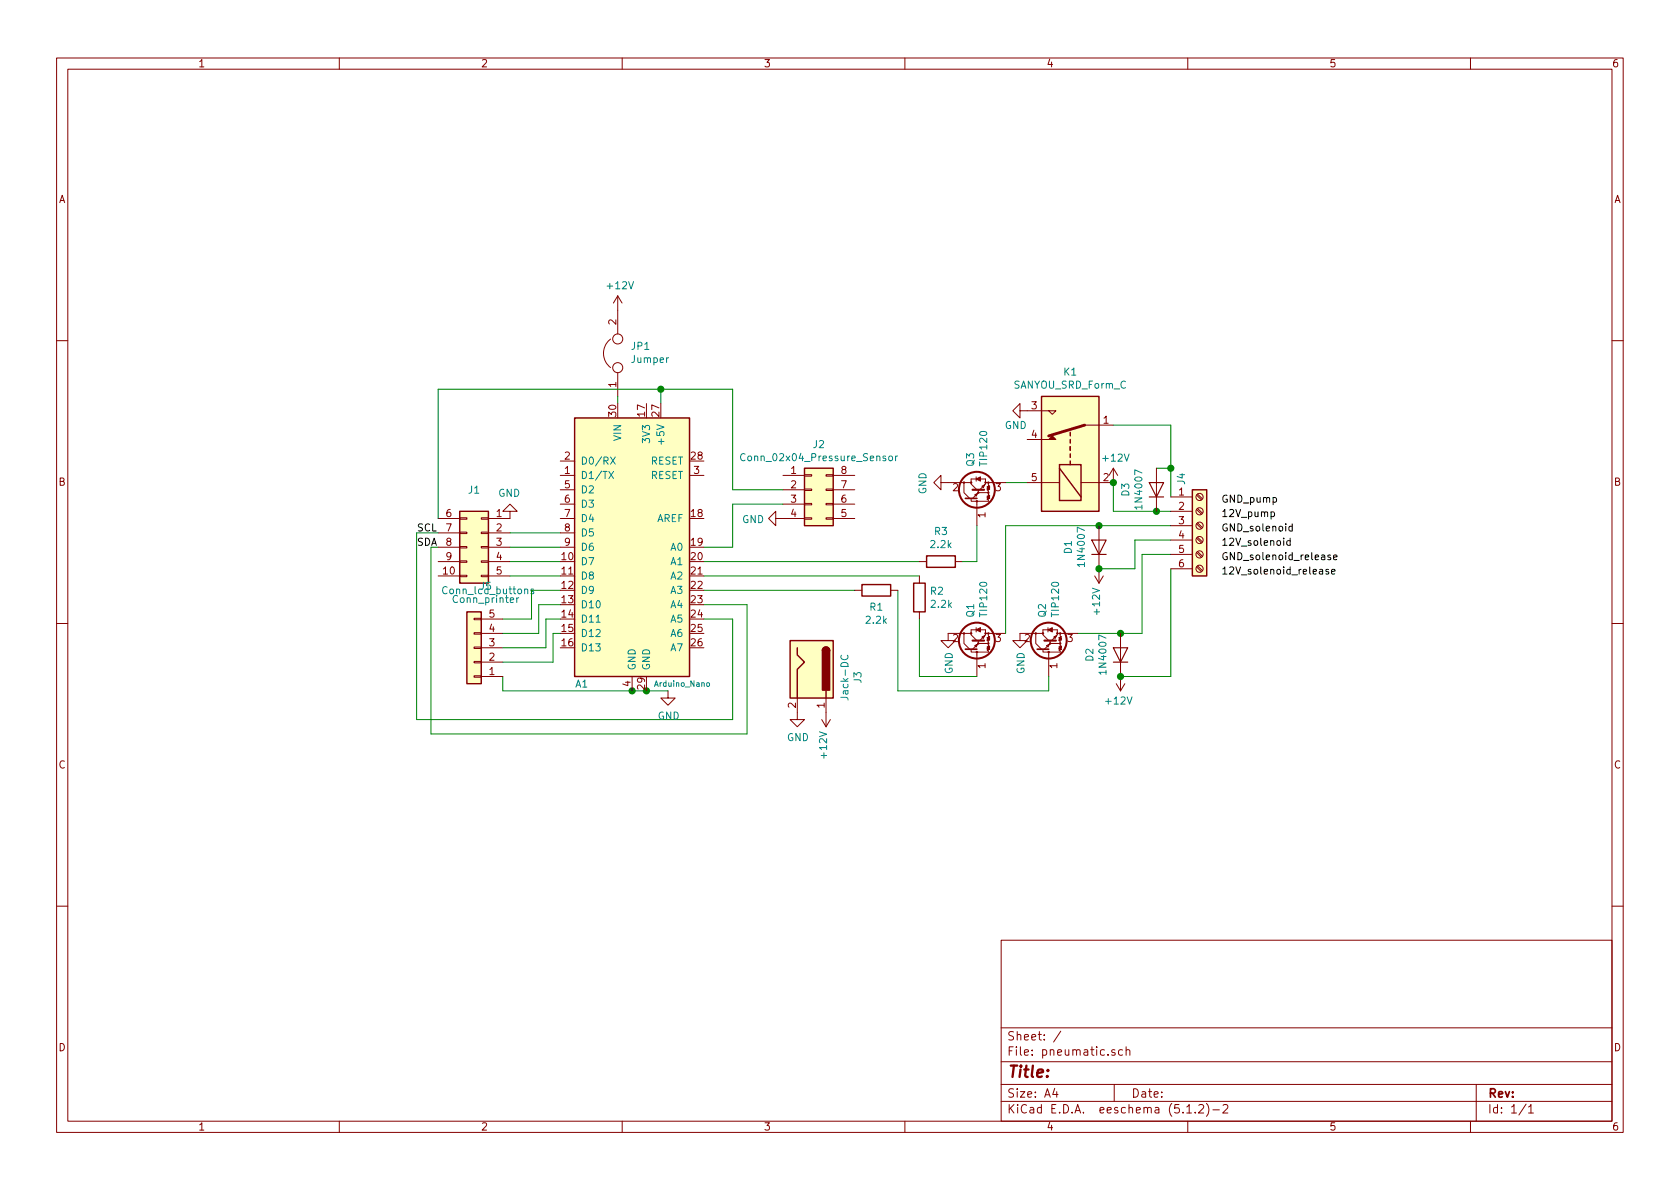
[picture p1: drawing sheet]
EESchema Schematic File Version 4
LIBS:pneumatic-cache
EELAYER 29 0
EELAYER END
$Descr A4 11693 8268
encoding utf-8
Sheet 1 1
Title ""
Date ""
Rev ""
Comp ""
Comment1 ""
Comment2 ""
Comment3 ""
Comment4 ""
$EndDescr
$Comp
L Device:Jumper JP1
U 1 1
P 4300 2450
F 0 "JP1" V 4346 2362 50  0000 R CNN
F 1 "Jumper" V 4255 2362 50  0000 R CNN
F 2 "Jumper:SolderJumper-2_P1.3mm_Bridged2Bar_Pad1.0x1.5mm" H 4300 2450 50  0001 C CNN
F 3 "~" H 4300 2450 50  0001 C CNN
	1    4300 2450
	0    -1   -1   0   
$EndComp
$Comp
L Connector_Generic:Conn_02x04_Counter_Clockwise J2
U 1 1
P 5650 3400
F 0 "J2" H 5700 3717 50  0000 C CNN
F 1 "Conn_02x04_Pressure_Sensor" H 5700 3626 50  0000 C CNN
F 2 "pneumatic:pressure_sensor" H 5650 3400 50  0001 C CNN
F 3 "~" H 5650 3400 50  0001 C CNN
	1    5650 3400
	1    0    0    -1  
$EndComp
Wire Wire Line
	5100 3400 5450 3400
Wire Wire Line
	5100 3500 5450 3500
Wire Wire Line
	5100 3500 5100 3800
Wire Wire Line
	5100 3800 4900 3800
Wire Wire Line
	8150 4700 8150 3950
Wire Wire Line
	7650 3650 8150 3650
Connection ~ 7650 3650
Wire Wire Line
	7000 3650 7650 3650
Wire Wire Line
	7900 3750 8150 3750
Wire Wire Line
	7900 3950 7900 3750
Wire Wire Line
	7650 3950 7900 3950
Wire Wire Line
	7950 4400 7950 3850
Wire Wire Line
	7800 4400 7950 4400
Connection ~ 7800 4400
Wire Wire Line
	7950 3850 8150 3850
Wire Wire Line
	7500 4400 7800 4400
$Comp
L Diode:1N4007 D2
U 1 1
P 7800 4550
F 0 "D2" H 7800 4766 50  0000 C CNN
F 1 "1N4007" H 7800 4675 50  0000 C CNN
F 2 "Diode_THT:D_DO-41_SOD81_P7.62mm_Horizontal" H 7800 4375 50  0001 C CNN
F 3 "http://www.vishay.com/docs/88503/1n4001.pdf" H 7800 4550 50  0001 C CNN
	1    7800 4550
	0    -1   -1   0   
$EndComp
$Comp
L Diode:1N4007 D1
U 1 1
P 7650 3800
F 0 "D1" H 7650 4016 50  0000 C CNN
F 1 "1N4007" H 7650 3925 50  0000 C CNN
F 2 "Diode_THT:D_DO-41_SOD81_P7.62mm_Horizontal" H 7650 3625 50  0001 C CNN
F 3 "http://www.vishay.com/docs/88503/1n4001.pdf" H 7650 3800 50  0001 C CNN
	1    7650 3800
	0    -1   -1   0   
$EndComp
$Comp
L Transistor_BJT:TIP120 Q1
U 1 1
P 6800 4500
F 0 "Q1" H 7007 4546 50  0000 L CNN
F 1 "TIP120" H 7007 4455 50  0000 L CNN
F 2 "Package_TO_SOT_THT:TO-220-3_Vertical" H 7000 4425 50  0001 L CIN
F 3 "http://www.fairchildsemi.com/ds/TI/TIP120.pdf" H 6800 4500 50  0001 L CNN
	1    6800 4500
	0    -1   -1   0   
$EndComp
$Comp
L power:GND #PWR09
U 1 1
P 7100 4400
F 0 "#PWR09" H 7100 4150 50  0001 C CNN
F 1 "GND" V 7105 4272 50  0000 R CNN
F 2 "" H 7100 4400 50  0001 C CNN
F 3 "" H 7100 4400 50  0001 C CNN
	1    7100 4400
	1    0    0    -1  
$EndComp
Wire Wire Line
	8150 3250 8150 3450
Connection ~ 8150 3250
Wire Wire Line
	8050 3250 8150 3250
Wire Wire Line
	8050 3550 7750 3550
Connection ~ 8050 3550
Wire Wire Line
	8150 3550 8050 3550
$Comp
L Diode:1N4007 D3
U 1 1
P 8050 3400
F 0 "D3" H 8050 3616 50  0000 C CNN
F 1 "1N4007" H 8050 3525 50  0000 C CNN
F 2 "Diode_THT:D_DO-41_SOD81_P7.62mm_Horizontal" H 8050 3225 50  0001 C CNN
F 3 "http://www.vishay.com/docs/88503/1n4001.pdf" H 8050 3400 50  0001 C CNN
	1    8050 3400
	0    -1   -1   0   
$EndComp
$Comp
L power:GND #PWR07
U 1 1
P 6600 3350
F 0 "#PWR07" H 6600 3100 50  0001 C CNN
F 1 "GND" H 6605 3177 50  0000 C CNN
F 2 "" H 6600 3350 50  0001 C CNN
F 3 "" H 6600 3350 50  0001 C CNN
	1    6600 3350
	0    1    1    0   
$EndComp
Wire Wire Line
	7000 3350 7150 3350
$Comp
L Connector:Screw_Terminal_01x06 J4
U 1 1
P 8350 3650
F 0 "J4" V 8222 3930 50  0000 L CNN
F 1 "Screw_Terminal_01x06" V 8313 4031 50  0001 C BNN
F 2 "TerminalBlock_4Ucon:TerminalBlock_4Ucon_1x06_P3.50mm_Horizontal" H 8350 3650 50  0001 C CNN
F 3 "~" H 8350 3650 50  0001 C CNN
	1    8350 3650
	1    0    0    -1  
$EndComp
Wire Wire Line
	8150 2950 8150 3250
Wire Wire Line
	7000 4400 7000 3650
$Comp
L Transistor_BJT:TIP120 Q3
U 1 1
P 6800 3450
F 0 "Q3" H 7007 3496 50  0000 L CNN
F 1 "TIP120" H 7007 3405 50  0000 L CNN
F 2 "Package_TO_SOT_THT:TO-220-3_Vertical" H 7000 3375 50  0001 L CIN
F 3 "http://www.fairchildsemi.com/ds/TI/TIP120.pdf" H 6800 3450 50  0001 L CNN
	1    6800 3450
	0    -1   -1   0   
$EndComp
$Comp
L Transistor_BJT:TIP120 Q2
U 1 1
P 7300 4500
F 0 "Q2" H 7507 4546 50  0000 L CNN
F 1 "TIP120" H 7507 4455 50  0000 L CNN
F 2 "Package_TO_SOT_THT:TO-220-3_Vertical" H 7500 4425 50  0001 L CIN
F 3 "http://www.fairchildsemi.com/ds/TI/TIP120.pdf" H 7300 4500 50  0001 L CNN
	1    7300 4500
	0    -1   -1   0   
$EndComp
Wire Wire Line
	4900 3900 6400 3900
Wire Wire Line
	6800 3900 6800 3650
Wire Wire Line
	4900 4000 6400 4000
Wire Wire Line
	6400 4700 6800 4700
Wire Wire Line
	4900 4100 5950 4100
Wire Wire Line
	6250 4100 6250 4800
Wire Wire Line
	6250 4800 7300 4800
Wire Wire Line
	7300 4800 7300 4700
$Comp
L Connector_Generic:Conn_02x05_Top_Bottom J1
U 1 1
P 3350 3800
F 0 "J1" H 3400 4200 50  0000 C CNN
F 1 "Conn_lcd_buttons" H 3300 3500 50  0000 C CNN
F 2 "Connector_IDC:IDC-Header_2x05_P2.54mm_Vertical" H 3350 3800 50  0001 C CNN
F 3 "~" H 3350 3800 50  0001 C CNN
	1    3350 3800
	-1   0    0    -1  
$EndComp
Wire Wire Line
	4600 2800 4600 2700
Connection ~ 4600 2700
Wire Wire Line
	4600 2700 5100 2700
Wire Wire Line
	5100 2700 5100 3400
Wire Wire Line
	3550 3700 3900 3700
Wire Wire Line
	3550 3800 3900 3800
Wire Wire Line
	3550 3900 3900 3900
Wire Wire Line
	3550 4000 3900 4000
$Comp
L power:GND #PWR01
U 1 1
P 3550 3600
F 0 "#PWR01" H 3550 3350 50  0001 C CNN
F 1 "GND" H 3555 3427 50  0000 C CNN
F 2 "" H 3550 3600 50  0001 C CNN
F 3 "" H 3550 3600 50  0001 C CNN
	1    3550 3600
	-1   0    0    1   
$EndComp
Wire Wire Line
	3050 3600 3050 2700
Wire Wire Line
	4900 4300 5100 4300
Wire Wire Line
	5100 4300 5100 5000
Wire Wire Line
	5100 5000 2900 5000
Wire Wire Line
	2900 5000 2900 3700
Wire Wire Line
	2900 3700 3050 3700
Wire Wire Line
	3050 3800 3000 3800
Wire Wire Line
	3000 3800 3000 5100
Wire Wire Line
	3000 5100 5200 5100
Wire Wire Line
	5200 5100 5200 4200
Wire Wire Line
	5200 4200 4900 4200
Text Label 2900 3700 0    50   ~ 0
SCL
Text Label 2900 3800 0    50   ~ 0
SDA
$Comp
L Device:R R3
U 1 1
P 6550 3900
F 0 "R3" V 6757 3900 50  0000 C CNN
F 1 "2.2k" V 6666 3900 50  0000 C CNN
F 2 "Resistor_THT:R_Axial_DIN0207_L6.3mm_D2.5mm_P7.62mm_Horizontal" V 6480 3900 50  0001 C CNN
F 3 "~" H 6550 3900 50  0001 C CNN
	1    6550 3900
	0    -1   -1   0   
$EndComp
Wire Wire Line
	6700 3900 6800 3900
$Comp
L Device:R R2
U 1 1
P 6400 4150
F 0 "R2" H 6470 4196 50  0000 L CNN
F 1 "2.2k" H 6470 4105 50  0000 L CNN
F 2 "Resistor_THT:R_Axial_DIN0207_L6.3mm_D2.5mm_P7.62mm_Horizontal" V 6330 4150 50  0001 C CNN
F 3 "~" H 6400 4150 50  0001 C CNN
	1    6400 4150
	1    0    0    -1  
$EndComp
Wire Wire Line
	6400 4300 6400 4700
$Comp
L Device:R R1
U 1 1
P 6100 4100
F 0 "R1" V 6215 4100 50  0000 C CNN
F 1 "2.2k" V 6306 4100 50  0000 C CNN
F 2 "Resistor_THT:R_Axial_DIN0207_L6.3mm_D2.5mm_P7.62mm_Horizontal" V 6030 4100 50  0001 C CNN
F 3 "~" H 6100 4100 50  0001 C CNN
	1    6100 4100
	0    1    1    0   
$EndComp
Text Label 8500 3600 0    50   ~ 0
12V_pump
Text Label 8500 3500 0    50   ~ 0
GND_pump
Text Label 8500 3800 0    50   ~ 0
12V_solenoid
Text Label 8500 3700 0    50   ~ 0
GND_solenoid
$Comp
L Connector:Jack-DC J3
U 1 1
P 5650 4650
F 0 "J3" H 5707 4975 50  0000 C CNN
F 1 "Jack-DC" H 5707 4884 50  0000 C CNN
F 2 "Connector_BarrelJack:BarrelJack_Horizontal" H 5700 4610 50  0001 C CNN
F 3 "~" H 5700 4610 50  0001 C CNN
	1    5650 4650
	0    1    1    0   
$EndComp
$Comp
L power:+12V #PWR0101
U 1 1
P 5750 4950
F 0 "#PWR0101" H 5750 4800 50  0001 C CNN
F 1 "+12V" V 5765 5078 50  0000 L CNN
F 2 "" H 5750 4950 50  0001 C CNN
F 3 "" H 5750 4950 50  0001 C CNN
	1    5750 4950
	-1   0    0    1   
$EndComp
$Comp
L power:GND #PWR0102
U 1 1
P 5550 4950
F 0 "#PWR0102" H 5550 4700 50  0001 C CNN
F 1 "GND" H 5555 4777 50  0000 C CNN
F 2 "" H 5550 4950 50  0001 C CNN
F 3 "" H 5550 4950 50  0001 C CNN
	1    5550 4950
	1    0    0    -1  
$EndComp
$Comp
L power:+12V #PWR0103
U 1 1
P 4300 2150
F 0 "#PWR0103" H 4300 2000 50  0001 C CNN
F 1 "+12V" H 4315 2323 50  0000 C CNN
F 2 "" H 4300 2150 50  0001 C CNN
F 3 "" H 4300 2150 50  0001 C CNN
	1    4300 2150
	1    0    0    -1  
$EndComp
$Comp
L power:GND #PWR0104
U 1 1
P 5450 3600
F 0 "#PWR0104" H 5450 3350 50  0001 C CNN
F 1 "GND" V 5455 3472 50  0000 R CNN
F 2 "" H 5450 3600 50  0001 C CNN
F 3 "" H 5450 3600 50  0001 C CNN
	1    5450 3600
	0    1    1    0   
$EndComp
$Comp
L power:GND #PWR0105
U 1 1
P 6600 4400
F 0 "#PWR0105" H 6600 4150 50  0001 C CNN
F 1 "GND" V 6605 4272 50  0000 R CNN
F 2 "" H 6600 4400 50  0001 C CNN
F 3 "" H 6600 4400 50  0001 C CNN
	1    6600 4400
	1    0    0    -1  
$EndComp
$Comp
L power:+12V #PWR0108
U 1 1
P 7650 3950
F 0 "#PWR0108" H 7650 3800 50  0001 C CNN
F 1 "+12V" V 7665 4078 50  0000 L CNN
F 2 "" H 7650 3950 50  0001 C CNN
F 3 "" H 7650 3950 50  0001 C CNN
	1    7650 3950
	-1   0    0    1   
$EndComp
Connection ~ 7650 3950
Wire Wire Line
	8150 4700 7800 4700
$Comp
L power:+12V #PWR0106
U 1 1
P 7800 4700
F 0 "#PWR0106" H 7800 4550 50  0001 C CNN
F 1 "+12V" H 7815 4873 50  0000 C CNN
F 2 "" H 7800 4700 50  0001 C CNN
F 3 "" H 7800 4700 50  0001 C CNN
	1    7800 4700
	-1   0    0    1   
$EndComp
Connection ~ 7800 4700
Wire Wire Line
	3050 2700 4600 2700
Wire Wire Line
	4300 2750 4300 2800
$Comp
L power:GND #PWR0109
U 1 1
P 4650 4800
F 0 "#PWR0109" H 4650 4550 50  0001 C CNN
F 1 "GND" H 4655 4627 50  0000 C CNN
F 2 "" H 4650 4800 50  0001 C CNN
F 3 "" H 4650 4800 50  0001 C CNN
	1    4650 4800
	1    0    0    -1  
$EndComp
$Comp
L power:GND #PWR0110
U 1 1
P 7150 2850
F 0 "#PWR0110" H 7150 2600 50  0001 C CNN
F 1 "GND" V 7250 2850 50  0000 R CNN
F 2 "" H 7150 2850 50  0001 C CNN
F 3 "" H 7150 2850 50  0001 C CNN
	1    7150 2850
	0    1    1    0   
$EndComp
Wire Wire Line
	7750 3550 7750 3350
$Comp
L power:+12V #PWR0107
U 1 1
P 7750 3350
F 0 "#PWR0107" H 7750 3200 50  0001 C CNN
F 1 "+12V" H 7765 3523 50  0000 C CNN
F 2 "" H 7750 3350 50  0001 C CNN
F 3 "" H 7750 3350 50  0001 C CNN
	1    7750 3350
	1    0    0    -1  
$EndComp
Text Label 8500 3900 0    50   ~ 0
GND_solenoid_release
Text Label 8500 4000 0    50   ~ 0
12V_solenoid_release
Wire Wire Line
	8150 2950 7750 2950
$Comp
L Relay:SANYOU_SRD_Form_C K1
U 1 1
P 7450 3150
F 0 "K1" V 8017 3150 50  0000 C CNN
F 1 "SANYOU_SRD_Form_C" V 7926 3150 50  0000 C CNN
F 2 "pneumatic:Relay_SUN_HOLD_RAS_series" H 7900 3100 50  0001 L CNN
F 3 "http://www.sanyourelay.ca/public/products/pdf/SRD.pdf" H 7450 3150 50  0001 C CNN
	1    7450 3150
	0    -1   -1   0   
$EndComp
Connection ~ 7750 3350
Wire Wire Line
	3500 4800 3500 4700
Wire Wire Line
	3900 4100 3700 4100
Wire Wire Line
	3700 4100 3700 4300
Wire Wire Line
	3700 4300 3500 4300
Wire Wire Line
	3800 4300 3800 4500
$Comp
L Connector_Generic:Conn_01x05 J5
U 1 1
P 3300 4500
F 0 "J5" H 3218 4075 50  0000 C CNN
F 1 "Conn_printer" H 3218 4166 50  0000 C CNN
F 2 "Connector_PinHeader_2.54mm:PinHeader_1x05_P2.54mm_Vertical" H 3300 4500 50  0001 C CNN
F 3 "~" H 3300 4500 50  0001 C CNN
	1    3300 4500
	-1   0    0    1   
$EndComp
Wire Wire Line
	3750 4200 3750 4400
Wire Wire Line
	4400 4800 3500 4800
Connection ~ 4400 4800
Wire Wire Line
	4500 4800 4650 4800
Wire Wire Line
	4400 4800 4500 4800
Connection ~ 4500 4800
$Comp
L MCU_Module:Arduino_Nano_v2.x A1
U 1 1
P 4400 3800
F 0 "A1" H 4050 2850 50  0000 C CNN
F 1 "Arduino_Nano" H 4750 2850 39  0000 C CNN
F 2 "Module:Arduino_Nano_WithMountingHoles" H 4550 2850 50  0001 L CNN
F 3 "https://www.arduino.cc/en/uploads/Main/ArduinoNanoManual23.pdf" H 4400 2800 50  0001 C CNN
	1    4400 3800
	1    0    0    -1  
$EndComp
Wire Wire Line
	3750 4400 3500 4400
Wire Wire Line
	3750 4200 3900 4200
Wire Wire Line
	3800 4500 3500 4500
Wire Wire Line
	3800 4300 3900 4300
Wire Wire Line
	3900 4400 3850 4400
Wire Wire Line
	3850 4400 3850 4600
Wire Wire Line
	3850 4600 3500 4600
$EndSCHEMATC
